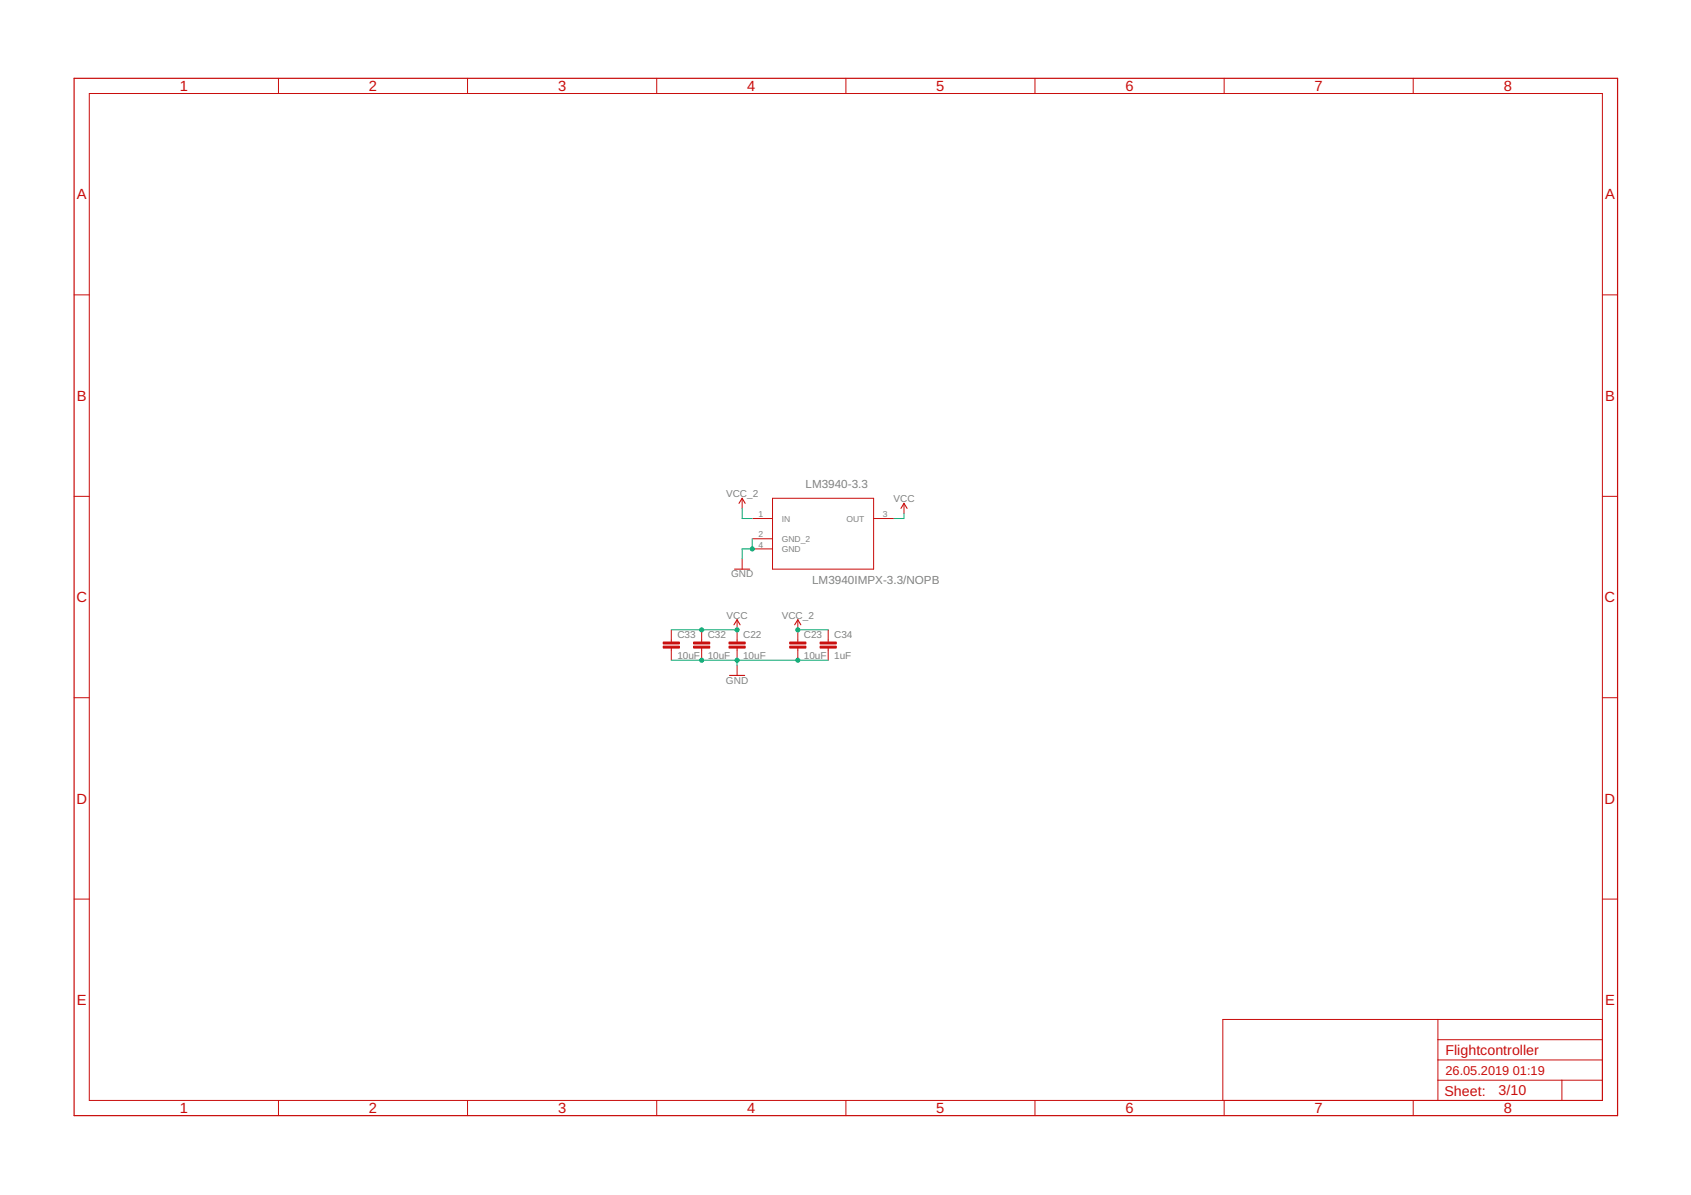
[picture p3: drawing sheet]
<svg xmlns="http://www.w3.org/2000/svg" width="297mm" height="210mm" viewBox="0 0 297 210" stroke-linecap="round" stroke-linejoin="round" font-family="sans-serif">
<g fill="none" stroke="#c90d0c" stroke-width=".18">
<path d="M15.7 16.4h265.8v176.9h-265.8zM48.9 13.8v2.6M82.1 13.8v2.6M115.4 13.8v2.6M148.6 13.8v2.6M181.8 13.8v2.6M215 13.8v2.6M248.2 13.8v2.6M13 51.8h2.7M281.5 51.8h2.6M13 87.2h2.7M130.4 87.5v1.8"/>
<path d="M130.4 98.2v1.8M132.1 91.1h3.6M132.1 94.6h3.6M132.1 96.4h3.6M135.7 87.5h17.8v12.5h-17.8zM153.5 91.1h3.5M158.8 88.4v1.8M281.5 87.2h2.6M117.9 110.6v2.2M117.9 113.8v2.2M123.3 110.6v2.2M123.3 113.8v2.2"/>
<path d="M129.5 108.9v3.9M129.5 113.8v2.2M129.5 116.9v1.7M140.1 108.9v3.9M140.1 113.8v2.2M145.5 110.6v2.2M145.5 113.8v2.2M13 122.6h2.7M281.5 122.6h2.6M13 157.9h2.7M281.5 157.9h2.6M252.6 179.1v14.2"/>
<path d="M281.5 179.1h-66.7v14.2M48.9 193.3v2.7M82.1 193.3v2.7M115.4 193.3v2.7M148.6 193.3v2.7M181.8 193.3v2.7M215 193.3v2.7M248.2 193.3v2.7M252.6 189.7h28.9M252.6 186.2h28.9M252.6 182.6h28.9M274.4 189.7v3.6"/>
</g>
<path d="M129 100h2.7M129.8 88.4l.6-.9 .5 .9M158.3 89.3l.5-.9 .5 .9M128.1 118.6h2.7M128.9 109.7l.6-.8 .5 .8M139.6 109.7l.5-.8 .6 .8" fill="none" stroke="#c90d0c" stroke-width=".19"/>
<g fill="#c90d0c" stroke="#c90d0c" stroke-width=".18">
<path d="M128.1 113.5h2.8v.3h-2.8z"/>
<path d="M128.1 112.8h2.8v.3h-2.8z"/>
<path d="M121.8 113.5h2.9v.3h-2.9z"/>
<path d="M121.8 112.8h2.9v.3h-2.9z"/>
<path d="M116.5 113.5h2.8v.3h-2.8z"/>
<path d="M116.5 112.8h2.8v.3h-2.8z"/>
<path d="M138.7 113.5h2.9v.3h-2.9z"/>
<path d="M138.7 112.8h2.9v.3h-2.9z"/>
<path d="M144.1 113.5h2.8v.3h-2.8z"/>
<path d="M144.1 112.8h2.8v.3h-2.8z"/>
</g>
<path d="M13 13.8h271.1v182.2h-271.1z" fill="none" stroke="#c90d0c" stroke-width=".21"/>
<path d="M130.4 89.3v1.8h1.7M132.1 94.6v1.8h-1.7v1.8M158.8 90.2v.9h-1.8M117.9 116h27.6M117.9 110.6h11.6M129.5 116v.9M140.1 110.6h5.4" fill="none" stroke="#0dab76" stroke-width=".18"/>
<g fill="#0dab76" stroke="#0dab76" stroke-width=".18">
<circle cx="132.1" cy="96.4" r=".36"/>
<circle cx="129.5" cy="116" r=".36"/>
<circle cx="123.3" cy="116" r=".36"/>
<circle cx="140.1" cy="116" r=".36"/>
<circle cx="129.5" cy="110.6" r=".36"/>
<circle cx="123.3" cy="110.6" r=".36"/>
<circle cx="140.1" cy="110.6" r=".36"/>
</g>
<g font-size="2.6" fill="#c90d0c">
<text x="31.6" y="16">1</text>
<text x="64.8" y="16">2</text>
<text x="98" y="16">3</text>
<text x="131.2" y="16">4</text>
<text x="164.5" y="16">5</text>
<text x="197.7" y="16">6</text>
<text x="230.9" y="16">7</text>
<text x="264.1" y="16">8</text>
<text x="13.5" y="35">A</text>
<text x="282" y="35">A</text>
<text x="13.5" y="70.4">B</text>
<text x="282" y="70.4">B</text>
<text x="13.4" y="105.8">C</text>
<text x="281.9" y="105.8">C</text>
<text x="13.4" y="141.1">D</text>
<text x="281.9" y="141.1">D</text>
<text x="13.5" y="176.5">E</text>
<text x="282" y="176.5">E</text>
<text x="31.6" y="195.5">1</text>
<text x="64.8" y="195.5">2</text>
<text x="98" y="195.5">3</text>
<text x="131.2" y="195.5">4</text>
<text x="164.5" y="195.5">5</text>
<text x="197.7" y="195.5">6</text>
<text x="230.9" y="195.5">7</text>
<text x="264.1" y="195.5">8</text>
</g>
<g font-size="2.5" fill="#c90d0c">
<text x="253.9" y="185.3">Flightcontroller</text>
<text x="253.7" y="192.5">Sheet:</text>
<text x="263.2" y="192.4">3/10</text>
</g>
<g font-size="2.2" fill="#c90d0c">
<text x="253.9" y="188.9">26.05.2019</text>
<text x="265.7" y="188.9">01:19</text>
</g>
<g font-size="2.1" fill="#808080">
<text x="141.5" y="85.7">LM3940-3.3</text>
<text x="142.7" y="102.6">LM3940IMPX-3.3/NOPB</text>
</g>
<g font-size="1.8" fill="#808080">
<text x="127.5" y="87.4">VCC_2</text>
<text x="157" y="88.2">VCC</text>
<text x="128.4" y="101.4">GND</text>
<text x="119" y="112.2">C33</text>
<text x="124.3" y="112.2">C32</text>
<text x="127.6" y="108.7">VCC</text>
<text x="130.5" y="112.2">C22</text>
<text x="137.3" y="108.7">VCC_2</text>
<text x="141.2" y="112.2">C23</text>
<text x="146.5" y="112.2">C34</text>
<text x="119" y="115.7">10uF</text>
<text x="124.3" y="115.7">10uF</text>
<text x="130.5" y="115.7">10uF</text>
<text x="141.2" y="115.7">10uF</text>
<text x="146.5" y="115.7">1uF</text>
<text x="127.5" y="120.1">GND</text>
</g>
<g font-size="1.5" fill="#808080">
<text x="133.2" y="90.8">1</text>
<text x="133.2" y="94.4">2</text>
<text x="137.3" y="91.6">IN</text>
<text x="137.3" y="95.2">GND_2</text>
<text x="148.7" y="91.6">OUT</text>
<text x="155.1" y="90.8">3</text>
<text x="133.2" y="96.2">4</text>
<text x="137.3" y="97">GND</text>
</g>
</svg>
